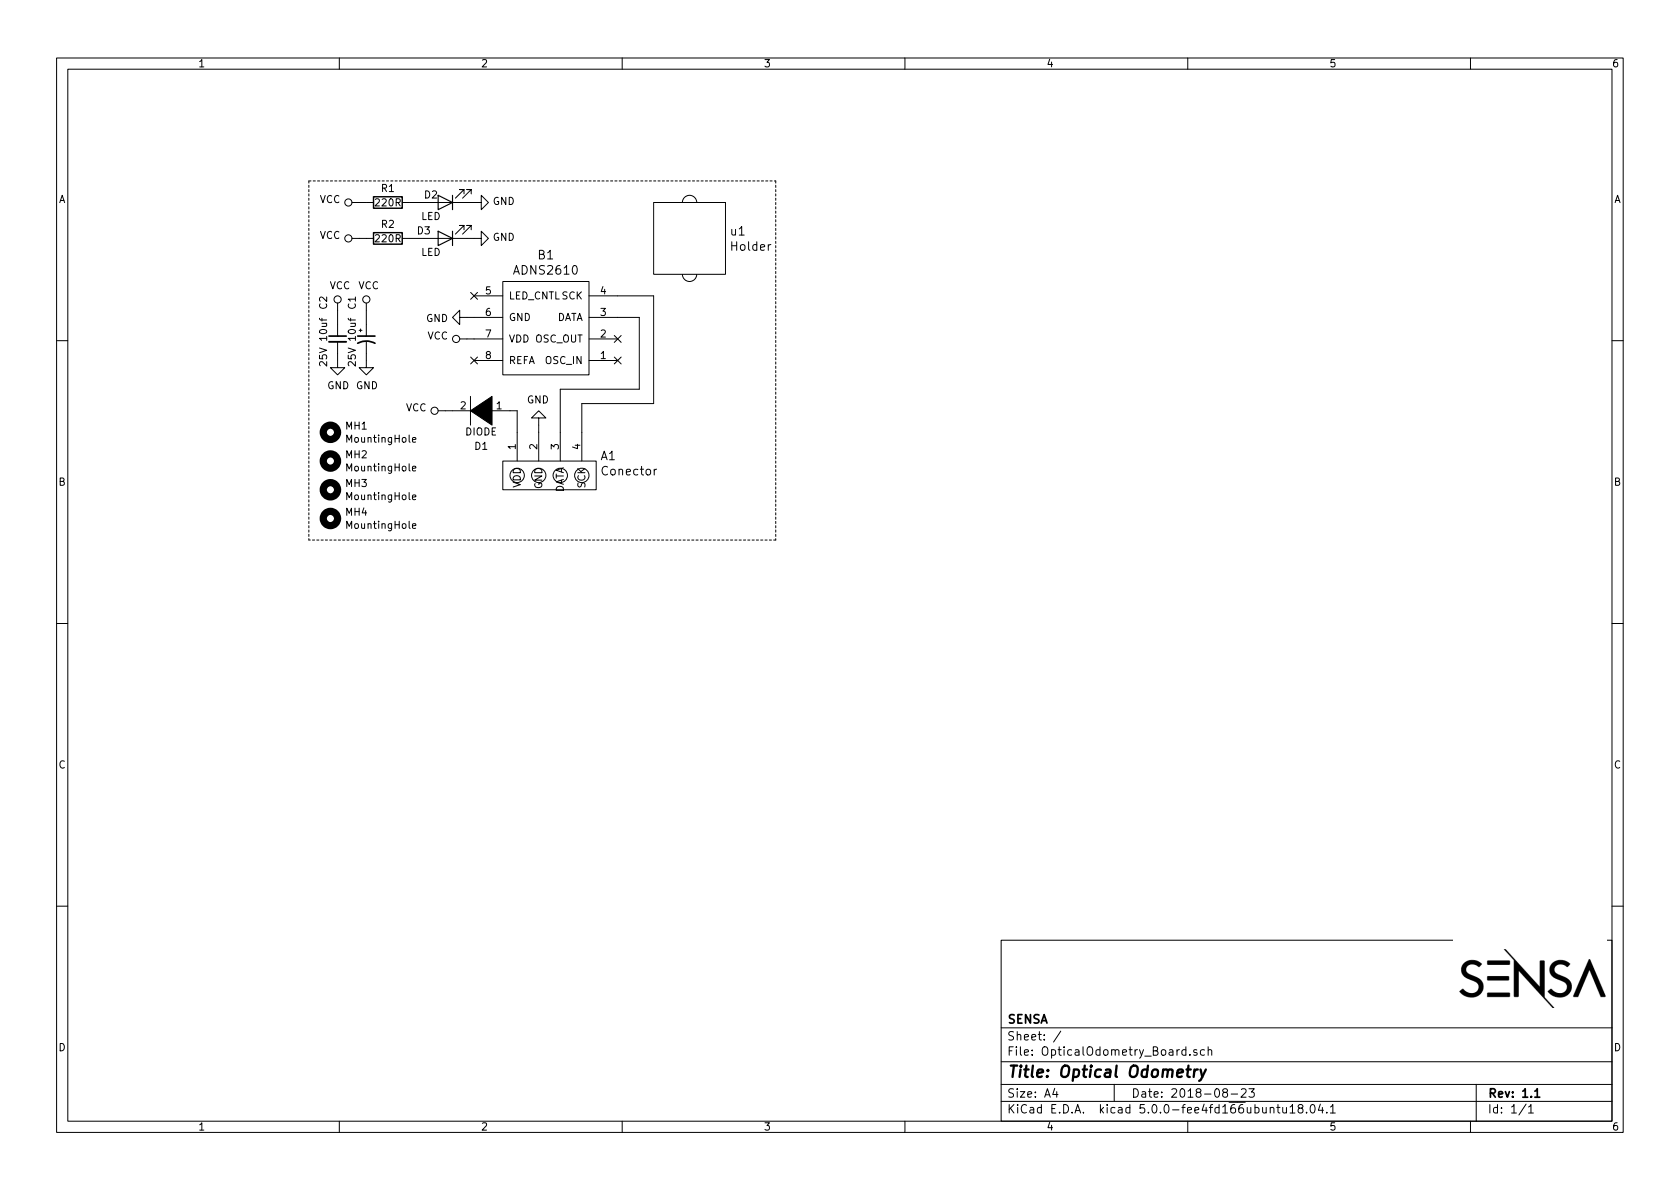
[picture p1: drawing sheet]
EESchema Schematic File Version 4
LIBS:OpticalOdometry_Board-cache
EELAYER 26 0
EELAYER END
$Descr A4 11693 8268
encoding utf-8
Sheet 1 1
Title "Optical Odometry"
Date "2018-08-23"
Rev "1.1"
Comp "SENSA"
Comment1 ""
Comment2 ""
Comment3 ""
Comment4 ""
$EndDescr
Wire Wire Line
	4550 2800 4550 2050
Wire Wire Line
	4550 2050 4300 2050
Wire Wire Line
	4300 2200 4450 2200
Wire Wire Line
	4450 2200 4450 2700
Wire Wire Line
	4550 2800 4050 2800
Wire Wire Line
	4050 2800 4050 3000
Wire Wire Line
	3900 2700 3900 3000
Wire Wire Line
	4450 2700 3900 2700
$Comp
L OpticalOdometry_Board-rescue:ADNS-2610-RESCUE-OpticalOdometry_Board B1
U 1 1
P 3800 2150
F 0 "B1" H 3800 2537 60  0000 C CNN
F 1 "ADNS2610" H 3800 2431 60  0000 C CNN
F 2 "pcb_v1:ADNS-2610" H 3800 2150 60  0001 C CNN
F 3 "" H 3800 2150 60  0001 C CNN
	1    3800 2150
	1    0    0    -1  
$EndComp
$Comp
L OpticalOdometry_Board-rescue:Holder u1
U 1 1
P 4800 1650
F 0 "u1" H 5078 1703 60  0000 L CNN
F 1 "Holder" H 5078 1597 60  0000 L CNN
F 2 "pcb_v1:Holder1" H 4800 1650 60  0001 C CNN
F 3 "" H 4800 1650 60  0001 C CNN
	1    4800 1650
	1    0    0    -1  
$EndComp
$Comp
L pspice:DIODE D1
U 1 1
P 3350 2850
F 0 "D1" H 3350 3100 50  0000 C CNN
F 1 "DIODE" H 3350 3000 50  0000 C CNN
F 2 "Diodes_SMD:D_SOD-323F" H 3350 2850 50  0001 C CNN
F 3 "https://industrial.panasonic.com/content/data/SC/ds/ds4/DA2J10400L_E.pdf" H 3350 2850 50  0001 C CNN
	1    3350 2850
	-1   0    0    1   
$EndComp
Wire Wire Line
	3550 2850 3600 2850
Wire Wire Line
	3600 2850 3600 3000
$Comp
L Device:CP1_Small C1
U 1 1
P 2550 2350
F 0 "C1" V 2450 2550 50  0000 L CNN
F 1 "25V 10uf" V 2450 2150 50  0000 L CNN
F 2 "Capacitors_SMD:CP_Elec_5x5.7" H 2550 2350 50  0001 C CNN
F 3 "https://www.digikey.com/product-detail/en/panasonic-electronic-components/EEE-1EA100SR/PCE3894TR-ND/766061" H 2550 2350 50  0001 C CNN
	1    2550 2350
	1    0    0    -1  
$EndComp
$Comp
L Device:C_Small C2
U 1 1
P 2350 2350
F 0 "C2" V 2250 2550 50  0000 L CNN
F 1 "25V 10uf" V 2250 2150 50  0000 L CNN
F 2 "Capacitors_SMD:C_0805_HandSoldering" H 2350 2350 50  0001 C CNN
F 3 "https://search.murata.co.jp/Ceramy/image/img/A01X/G101/ENG/GRM21BR61E106MA73-01.pdf" H 2350 2350 50  0001 C CNN
	1    2350 2350
	1    0    0    -1  
$EndComp
$Comp
L Device:R R1
U 1 1
P 2700 1400
F 0 "R1" V 2600 1400 50  0000 C CNN
F 1 "220R" V 2700 1400 50  0000 C CNN
F 2 "Resistors_SMD:R_0603_HandSoldering" V 2630 1400 50  0001 C CNN
F 3 "https://www.digikey.com/product-detail/en/panasonic-electronic-components/ERA-3AEB221V/P220DBCT-ND/1466036" H 2700 1400 50  0001 C CNN
	1    2700 1400
	0    1    1    0   
$EndComp
$Comp
L Device:R R2
U 1 1
P 2700 1650
F 0 "R2" V 2600 1650 50  0000 C CNN
F 1 "220R" V 2700 1650 50  0000 C CNN
F 2 "Resistors_SMD:R_0603_HandSoldering" V 2630 1650 50  0001 C CNN
F 3 "https://www.digikey.com/product-detail/en/panasonic-electronic-components/ERA-3AEB221V/P220DBCT-ND/1466036" H 2700 1650 50  0001 C CNN
	1    2700 1650
	0    1    1    0   
$EndComp
$Comp
L Device:LED D2
U 1 1
P 3100 1400
F 0 "D2" H 3200 1350 50  0000 C CNN
F 1 "LED" H 3200 1500 50  0000 C CNN
F 2 "LEDs:LED_D3.0mm" H 3100 1400 50  0001 C CNN
F 3 "~" H 3100 1400 50  0001 C CNN
	1    3100 1400
	-1   0    0    1   
$EndComp
$Comp
L Device:LED D3
U 1 1
P 3100 1650
F 0 "D3" H 3250 1600 50  0000 C CNN
F 1 "LED" H 3200 1750 50  0000 C CNN
F 2 "LEDs:LED_D3.0mm" H 3100 1650 50  0001 C CNN
F 3 "~" H 3100 1650 50  0001 C CNN
	1    3100 1650
	-1   0    0    1   
$EndComp
Wire Wire Line
	2850 1400 2950 1400
Wire Wire Line
	2850 1650 2950 1650
$Comp
L Mechanical:MountingHole MH1
U 1 1
P 2300 3000
F 0 "MH1" H 2400 3046 50  0000 L CNN
F 1 "MountingHole" H 2400 2955 50  0000 L CNN
F 2 "Mounting_Holes:MountingHole_3.2mm_M3_ISO14580_Pad" H 2300 3000 50  0001 C CNN
F 3 "~" H 2300 3000 50  0001 C CNN
	1    2300 3000
	1    0    0    -1  
$EndComp
$Comp
L Mechanical:MountingHole MH2
U 1 1
P 2300 3200
F 0 "MH2" H 2400 3246 50  0000 L CNN
F 1 "MountingHole" H 2400 3155 50  0000 L CNN
F 2 "Mounting_Holes:MountingHole_3.2mm_M3_ISO14580_Pad" H 2300 3200 50  0001 C CNN
F 3 "~" H 2300 3200 50  0001 C CNN
	1    2300 3200
	1    0    0    -1  
$EndComp
$Comp
L Mechanical:MountingHole MH3
U 1 1
P 2300 3400
F 0 "MH3" H 2400 3446 50  0000 L CNN
F 1 "MountingHole" H 2400 3355 50  0000 L CNN
F 2 "Mounting_Holes:MountingHole_3.2mm_M3_ISO14580_Pad" H 2300 3400 50  0001 C CNN
F 3 "~" H 2300 3400 50  0001 C CNN
	1    2300 3400
	1    0    0    -1  
$EndComp
$Comp
L Mechanical:MountingHole MH4
U 1 1
P 2300 3600
F 0 "MH4" H 2400 3646 50  0000 L CNN
F 1 "MountingHole" H 2400 3555 50  0000 L CNN
F 2 "Mounting_Holes:MountingHole_3.2mm_M3_ISO14580_Pad" H 2300 3600 50  0001 C CNN
F 3 "~" H 2300 3600 50  0001 C CNN
	1    2300 3600
	1    0    0    -1  
$EndComp
Wire Wire Line
	3750 2950 3750 3000
Wire Wire Line
	2550 2450 2550 2500
Wire Wire Line
	2350 2450 2350 2500
Wire Wire Line
	3150 2850 3100 2850
Wire Wire Line
	3250 2200 3300 2200
Wire Wire Line
	3250 1400 3300 1400
Wire Wire Line
	3250 1650 3300 1650
Wire Notes Line
	2150 1250 2150 3750
Wire Notes Line
	2150 1250 5400 1250
Wire Notes Line
	5400 1250 5400 3750
Wire Notes Line
	5400 3750 2150 3750
Wire Wire Line
	2350 2150 2350 2250
Wire Wire Line
	2550 2150 2550 2250
Wire Wire Line
	2500 1400 2550 1400
Wire Wire Line
	2500 1650 2550 1650
Wire Wire Line
	3250 2350 3300 2350
$Comp
L OpticalOdometry_Board-rescue:Conector A1
U 1 1
P 3750 3300
F 0 "A1" H 4178 3439 60  0000 L CNN
F 1 "Conector" H 4178 3333 60  0000 L CNN
F 2 "Pin_Headers:Pin_Header_Straight_1x04_Pitch2.54mm" H 3750 3300 60  0001 C CNN
F 3 "" H 3750 3300 60  0001 C CNN
	1    3750 3300
	1    0    0    -1  
$EndComp
NoConn ~ 3300 2050
NoConn ~ 3300 2500
NoConn ~ 4300 2350
NoConn ~ 4300 2500
$Comp
L power:VCC #PWR?
U 1 1
P 3100 2850
F 0 "#PWR?" H 3100 2700 50  0001 C CNN
F 1 "VCC" V 3118 2977 50  0000 L CNN
F 2 "" H 3100 2850 50  0001 C CNN
F 3 "" H 3100 2850 50  0001 C CNN
	1    3100 2850
	0    -1   -1   0   
$EndComp
$Comp
L power:VCC #PWR?
U 1 1
P 3250 2350
F 0 "#PWR?" H 3250 2200 50  0001 C CNN
F 1 "VCC" V 3268 2477 50  0000 L CNN
F 2 "" H 3250 2350 50  0001 C CNN
F 3 "" H 3250 2350 50  0001 C CNN
	1    3250 2350
	0    -1   -1   0   
$EndComp
$Comp
L power:VCC #PWR?
U 1 1
P 2550 2150
F 0 "#PWR?" H 2550 2000 50  0001 C CNN
F 1 "VCC" H 2567 2323 50  0000 C CNN
F 2 "" H 2550 2150 50  0001 C CNN
F 3 "" H 2550 2150 50  0001 C CNN
	1    2550 2150
	1    0    0    -1  
$EndComp
$Comp
L power:VCC #PWR?
U 1 1
P 2350 2150
F 0 "#PWR?" H 2350 2000 50  0001 C CNN
F 1 "VCC" H 2367 2323 50  0000 C CNN
F 2 "" H 2350 2150 50  0001 C CNN
F 3 "" H 2350 2150 50  0001 C CNN
	1    2350 2150
	1    0    0    -1  
$EndComp
$Comp
L power:VCC #PWR?
U 1 1
P 2500 1650
F 0 "#PWR?" H 2500 1500 50  0001 C CNN
F 1 "VCC" V 2518 1777 50  0000 L CNN
F 2 "" H 2500 1650 50  0001 C CNN
F 3 "" H 2500 1650 50  0001 C CNN
	1    2500 1650
	0    -1   -1   0   
$EndComp
$Comp
L power:VCC #PWR?
U 1 1
P 2500 1400
F 0 "#PWR?" H 2500 1250 50  0001 C CNN
F 1 "VCC" V 2518 1527 50  0000 L CNN
F 2 "" H 2500 1400 50  0001 C CNN
F 3 "" H 2500 1400 50  0001 C CNN
	1    2500 1400
	0    -1   -1   0   
$EndComp
$Comp
L power:GND #PWR?
U 1 1
P 2350 2500
F 0 "#PWR?" H 2350 2250 50  0001 C CNN
F 1 "GND" H 2355 2327 50  0000 C CNN
F 2 "" H 2350 2500 50  0001 C CNN
F 3 "" H 2350 2500 50  0001 C CNN
	1    2350 2500
	1    0    0    -1  
$EndComp
$Comp
L power:GND #PWR?
U 1 1
P 2550 2500
F 0 "#PWR?" H 2550 2250 50  0001 C CNN
F 1 "GND" H 2555 2327 50  0000 C CNN
F 2 "" H 2550 2500 50  0001 C CNN
F 3 "" H 2550 2500 50  0001 C CNN
	1    2550 2500
	1    0    0    -1  
$EndComp
$Comp
L power:GND #PWR?
U 1 1
P 3250 2200
F 0 "#PWR?" H 3250 1950 50  0001 C CNN
F 1 "GND" V 3255 2072 50  0000 R CNN
F 2 "" H 3250 2200 50  0001 C CNN
F 3 "" H 3250 2200 50  0001 C CNN
	1    3250 2200
	0    1    1    0   
$EndComp
$Comp
L power:GND #PWR?
U 1 1
P 3750 2950
F 0 "#PWR?" H 3750 2700 50  0001 C CNN
F 1 "GND" H 3755 2777 50  0000 C CNN
F 2 "" H 3750 2950 50  0001 C CNN
F 3 "" H 3750 2950 50  0001 C CNN
	1    3750 2950
	-1   0    0    1   
$EndComp
$Comp
L power:GND #PWR?
U 1 1
P 3300 1650
F 0 "#PWR?" H 3300 1400 50  0001 C CNN
F 1 "GND" V 3305 1522 50  0000 R CNN
F 2 "" H 3300 1650 50  0001 C CNN
F 3 "" H 3300 1650 50  0001 C CNN
	1    3300 1650
	0    -1   -1   0   
$EndComp
$Comp
L power:GND #PWR?
U 1 1
P 3300 1400
F 0 "#PWR?" H 3300 1150 50  0001 C CNN
F 1 "GND" V 3305 1272 50  0000 R CNN
F 2 "" H 3300 1400 50  0001 C CNN
F 3 "" H 3300 1400 50  0001 C CNN
	1    3300 1400
	0    -1   -1   0   
$EndComp
$EndSCHEMATC
